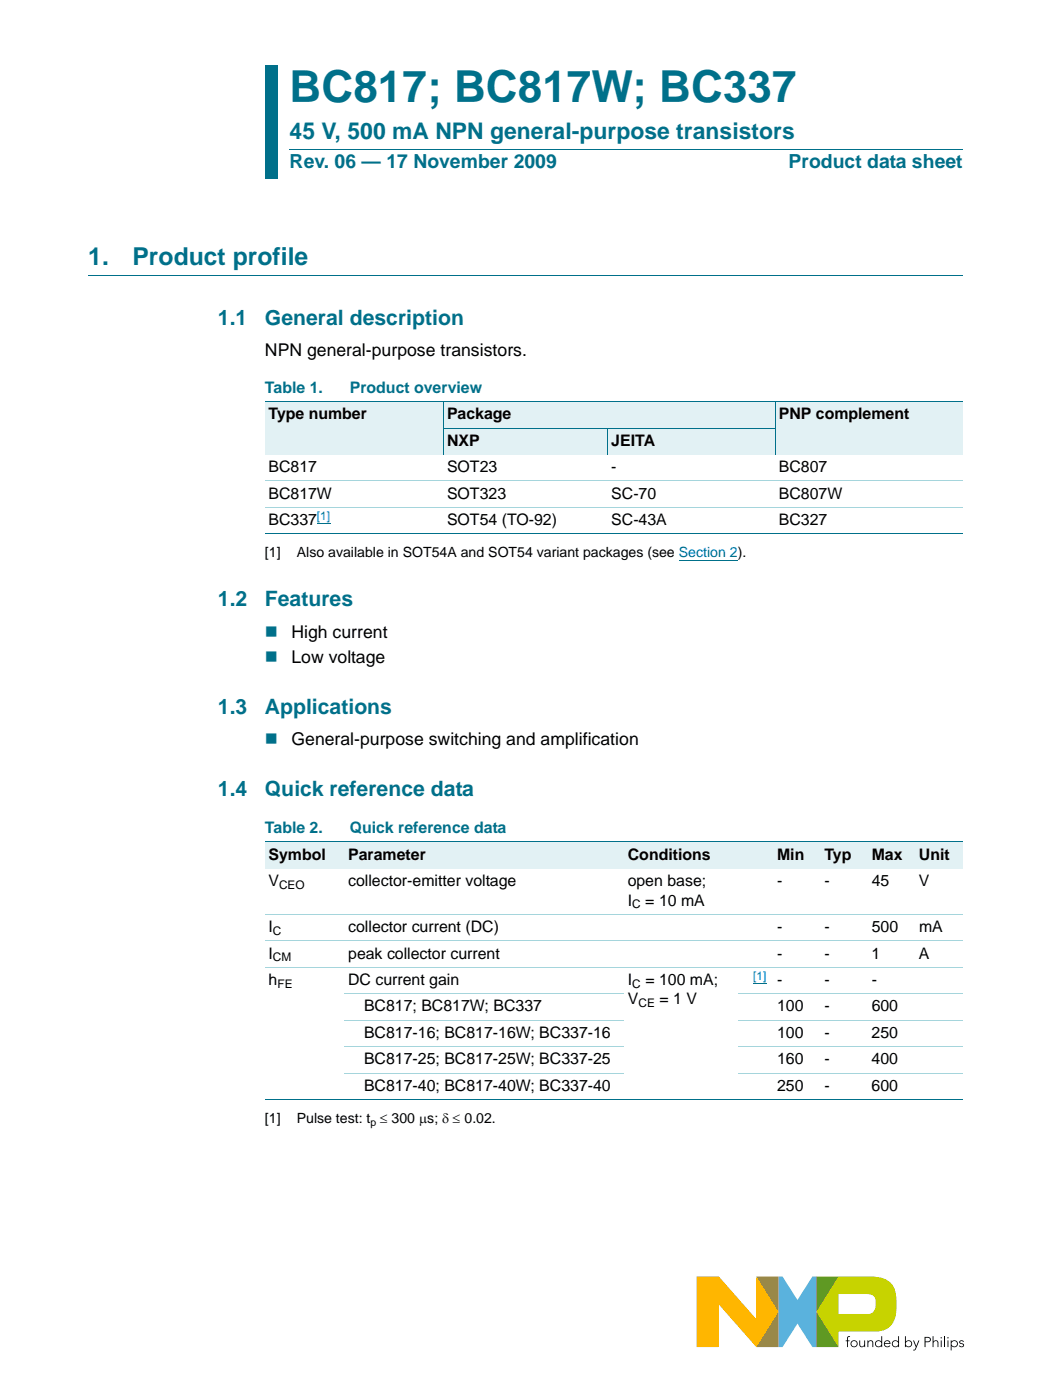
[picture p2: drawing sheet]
<svg xmlns="http://www.w3.org/2000/svg" width="210mm" height="280mm" viewBox="0 0 210 280" stroke-linecap="round" stroke-linejoin="round" font-family="sans-serif">
<path d="M155.5 255.1h.8l3 4.7 2.9-4.7h.9v14.1h-.9l-2.9-4.7-3 4.7h-.8z" fill="#5ab2dd"/>
<path d="M151 255.1h4.5v14.1h-4.5l4.5-7.1z" fill="#9c852c"/>
<path d="M163.1 255.1h4.4l-4.4 7 4.4 7.1h-4.4z" fill="#5f9923"/>
<path d="M167.5 258.6h5.6a1.45 1.45 0 0 1 1.8 1.5 1.93 1.93 0 0 1-1.4 2.5h-6zM167.5 255.1l-4.4 7 4.4 7.1v-3.1h7.4a4 4 0 0 0 4.1-4.5 8.8 8.8 0 0 0-.6-4.6 4.8 4.8 0 0 0-4.6-1.9z" fill="#c7d300"/>
<path d="M139.1 255.1h4.5l7.4 8.5v-8.5l4.5 7-4.5 7.1-7.4-8.5v8.5h-4.5z" fill="#ffb600"/>
<g fill="#000">
<path d="M169.2 267.1l.6-.1-.1 .2-.3 .1v.6h.3v.1h-.3v1.2h-.2v-1.2h-.3v-.1h.3zM171.6 267.9h.2v.9l.3 .3 .4-.3 .1-.9h.2v1.3h-.2v-.3a.53 .53 0 0 1-.6 .3 .53 .53 0 0 1-.4-.6zM173.2 267.9h.2v.2a.53 .53 0 0 1 .6-.3 .53 .53 0 0 1 .4 .6v.8h-.2v-1l-.3-.2h-.2l-.3 .5v.7h-.2zM182.3 267.9h.2l.5 1.1 .4-1.1h.2l-.7 1.7-.4 .3-.1-.1v-.1l.3-.1 .2-.4zM186.3 267h.1v1.1a.53 .53 0 0 1 .6-.3 .53 .53 0 0 1 .4 .6v.8h-.2v-1l-.3-.2h-.2l-.3 .5v.7h-.1zM191.6 268l.4-.2 .4 .1 .1 .2-.2 .1-.3-.2-.3 .2 .7 .3 .1 .3a.57 .57 0 0 1-.4 .4 .57 .57 0 0 1-.6-.3l.2-.1 .4 .3 .3-.3-.2-.2-.5-.1z"/>
<path d="M170 268.5a.55 .55 0 0 0 1.1 0 .55 .55 0 0 0-1.1 0zM169.9 268.5a.71 .71 0 0 1 1.4 0 .71 .71 0 0 1-1.4 0z"/>
<path d="M174.9 268.5a.55 .55 0 0 0 1.1 0 .55 .55 0 0 0-1.1 0zM174.9 268a.71 .71 0 0 1 1.1 .1v-1.1h.2v2.2h-.2v-.3a.71 .71 0 0 1-1 .1 .71 .71 0 0 1-.1-1z"/>
<path d="M176.9 268.1l-.2 .3h1l-.3-.4zM176.7 268a.65 .65 0 0 1 .8-.1 .65 .65 0 0 1 .3 .7h-1.1l.2 .4h.5l.3-.2 .1 .1a.71 .71 0 0 1-1 .2 .71 .71 0 0 1-.1-1.1z"/>
<path d="M178.3 268.5a.55 .55 0 0 0 1.1 0 .55 .55 0 0 0-1.1 0zM178.3 268a.71 .71 0 0 1 1.1 .1v-1.1h.2v2.2h-.2v-.3a.71 .71 0 0 1-1 .1 .71 .71 0 0 1-.1-1z"/>
<path d="M180.9 268.5a.55 .55 0 0 0 1.1 0 .55 .55 0 0 0-1.1 0zM180.7 267h.2v1.1a.7 .7 0 0 1 1-.1 .7 .7 0 0 1 0 1 .7 .7 0 0 1-1-.1v.3h-.2z"/>
<path d="M184.8 267.3v.7l.9-.1v-.4zM184.7 267.1a1.17 1.17 0 0 1 1.2 .3 .54 .54 0 0 1-.1 .6 .54 .54 0 0 1-.5 .2h-.5v1h-.1z"/>
<path d="M187.9 267.9h.2v1.3h-.2zM187.8 267.3a.15 .15 0 0 1 .3 0 .15 .15 0 0 1-.3 0z"/>
<path d="M189.2 267.9h.2v1.3h-.2zM189.2 267.3a.15 .15 0 0 1 .3 0 .15 .15 0 0 1-.3 0z"/>
<path d="M190 268.5a.55 .55 0 0 0 1.1 0 .55 .55 0 0 0-1.1 0zM189.9 267.9h.1v.2a.7 .7 0 0 1 1.1-.1 .7 .7 0 0 1 0 1 .7 .7 0 0 1-1.1-.1v.9h-.1z"/>
</g>
<path d="M188.7 267v2.2" fill="none" stroke="#000" stroke-width=".2"/>
<path d="M17.6 55h174.7" fill="none" stroke="#00708a" stroke-width=".2"/>
<path d="M135.6 112.1h11.7" fill="none" stroke="#00f" stroke-width=".2"/>
<g fill="#00708a">
<path d="M52.9 13h2.5v10.3h-2.5z"/>
<path d="M52.9 23.3h2.5v6.7h-2.5z"/>
<path d="M52.9 30h2.5v5.6h-2.5z"/>
</g>
<path d="M57.8 30h134.5" fill="none" stroke="#00708a" stroke-width=".2"/>
<g fill="#e2f1f4">
<path d="M52.9 80.2h35.7v10.6h-35.7z"/>
<path d="M88.6 80.2h66.3v5.3h-66.3z"/>
<path d="M154.9 80.2h37.4v10.6h-37.4z"/>
<path d="M88.6 85.5h32.8v5.3h-32.8z"/>
<path d="M121.4 85.5h33.5v5.3h-33.5z"/>
</g>
<path d="M63.3 104.7h2.7" fill="none" stroke="#00f" stroke-width=".2"/>
<path d="M52.9 80.2h139.4M88.5 85.5h66.4M88.6 80.2v10.6M121.4 85.5v5.3M154.9 80.2v10.6M52.9 106.7h139.4" fill="none" stroke="#00708a" stroke-width=".2"/>
<path d="M52.9 96.1h139.4M52.9 101.4h139.4" fill="none" stroke="#a5d5dc" stroke-width=".2"/>
<g fill="#e2f1f4">
<path d="M52.9 168.2h15.9v5.3h-15.9z"/>
<path d="M68.8 168.2h55.9v5.3h-55.9z"/>
<path d="M124.7 168.2h22.7v5.3h-22.7z"/>
<path d="M147.4 168.2h16.6v5.3h-16.6z"/>
<path d="M164 168.2h9.4v5.3h-9.4z"/>
<path d="M173.4 168.2h9.4v5.3h-9.4z"/>
<path d="M182.8 168.2h9.5v5.3h-9.5z"/>
</g>
<path d="M150.5 196.6h2.6" fill="none" stroke="#00f" stroke-width=".2"/>
<path d="M52.9 168.2h139.4M52.9 219.8h139.4" fill="none" stroke="#00708a" stroke-width=".2"/>
<path d="M52.9 182.7h139.4M52.9 188h139.4M52.9 193.3h139.4M68.8 198.6h55.9M147.4 198.6h44.9M68.8 203.9h55.9M68.8 209.2h55.9M68.8 214.5h55.9M147.4 203.9h44.9M147.4 209.2h44.9M147.4 214.5h44.9" fill="none" stroke="#a5d5dc" stroke-width=".2"/>
<text font-size="8.8" fill="#00708a" x="57.8" y="20.3">BC817; BC817W; BC337</text>
<g font-size="4.9" fill="#00708a">
<text x="17.6" y="53">1.</text>
<text x="26.5" y="53">Product profile</text>
</g>
<text font-size="4.6" fill="#00708a" x="57.8" y="27.7">45 V, 500 mA NPN general-purpose transistors</text>
<g font-size="4.2" fill="#00708a">
<text x="43.5" y="64.9">1.1</text>
<text x="52.9" y="64.9">General description</text>
<text x="43.5" y="121.2">1.2</text>
<text x="52.9" y="121.2">Features</text>
<text x="43.5" y="142.7">1.3</text>
<text x="52.9" y="142.7">Applications</text>
<text x="43.5" y="159.1">1.4</text>
<text x="52.9" y="159.1">Quick reference data</text>
</g>
<g font-size="3.9" fill="#00708a">
<text x="57.8" y="33.6">Rev. 06 — 17 November 2009</text>
<text x="157.5" y="33.6">Product data sheet</text>
</g>
<g font-size="3.5">
<text x="52.9" y="71.1">NPN general-purpose transistors.</text>
<text x="58.2" y="127.4">High current</text>
<text x="58.2" y="132.5">Low voltage</text>
<text x="58.2" y="148.9">General-purpose switching and amplification</text>
</g>
<g font-size="3.5" fill="#00708a">
<text x="52.9" y="127.4">̈</text>
<text x="52.9" y="132.5">̈</text>
<text x="52.9" y="148.9">̈</text>
</g>
<g font-size="3.2" fill="#00708a">
<text x="52.9" y="78.5">Table 1.</text>
<text x="69.9" y="78.5">Product overview</text>
<text x="52.9" y="166.5">Table 2.</text>
<text x="69.8" y="166.5">Quick reference data</text>
</g>
<g font-size="3.2">
<text x="53.6" y="83.8">Type number</text>
<text x="89.3" y="83.8">Package</text>
<text x="155.6" y="83.8">PNP complement</text>
<text x="89.3" y="89">NXP</text>
<text x="122.1" y="89">JEITA</text>
<text x="53.6" y="94.3">BC817</text>
<text x="89.3" y="94.3">SOT23</text>
<text x="122.1" y="94.3">-</text>
<text x="155.6" y="94.3">BC807</text>
<text x="53.6" y="99.6">BC817W</text>
<text x="89.3" y="99.6">SOT323</text>
<text x="122.1" y="99.6">SC-70</text>
<text x="155.6" y="99.6">BC807W</text>
<text x="53.6" y="104.9">BC337</text>
<text x="89.3" y="104.9">SOT54 (TO-92)</text>
<text x="122.1" y="104.9">SC-43A</text>
<text x="155.6" y="104.9">BC327</text>
<text x="53.6" y="171.8">Symbol</text>
<text x="69.5" y="171.8">Parameter</text>
<text x="125.4" y="171.8">Conditions</text>
<text x="155.2" y="171.8">Min</text>
<text x="164.7" y="171.8">Typ</text>
<text x="174.1" y="171.8">Max</text>
<text x="183.5" y="171.8">Unit</text>
<text x="53.6" y="177.1">V</text>
<text x="69.5" y="177.1">collector-emitter voltage</text>
<text x="125.4" y="177.1">open base;</text>
<text x="155.2" y="177.1">-</text>
<text x="164.7" y="177.1">-</text>
<text x="174.1" y="177.1">45</text>
<text x="183.5" y="177.1">V</text>
<text x="125.4" y="180.9">I</text>
<text x="128.9" y="180.9">= 10 mA</text>
<text x="53.6" y="186.2">I</text>
<text x="53.6" y="191.5">I</text>
<text x="69.5" y="186.2">collector current (DC)</text>
<text x="69.5" y="191.5">peak collector current</text>
<text x="155.2" y="191.5">-</text>
<text x="155.2" y="186.2">-</text>
<text x="164.6" y="191.5">-</text>
<text x="164.7" y="186.2">-</text>
<text x="174.1" y="191.5">1</text>
<text x="174.1" y="186.2">500</text>
<text x="183.5" y="191.5">A</text>
<text x="183.5" y="186.2">mA</text>
<text x="53.6" y="196.8">h</text>
<text x="69.5" y="196.8">DC current gain</text>
<text x="125.4" y="196.8">I</text>
<text x="128.9" y="196.8">= 100 mA;</text>
<text x="155.2" y="196.8">-</text>
<text x="164.7" y="196.8">-</text>
<text x="174.1" y="196.8">-</text>
<text x="72.7" y="202.1">BC817; BC817W; BC337</text>
<text x="125.4" y="200.7">V</text>
<text x="131.7" y="200.7">= 1 V</text>
<text x="155.2" y="202.1">100</text>
<text x="164.7" y="202.1">-</text>
<text x="174.1" y="202.1">600</text>
<text x="72.7" y="207.4">BC817-16; BC817-16W; BC337-16</text>
<text x="155.2" y="207.4">100</text>
<text x="164.6" y="207.4">-</text>
<text x="174.1" y="207.4">250</text>
<text x="72.7" y="212.7">BC817-25; BC817-25W; BC337-25</text>
<text x="155.2" y="212.7">160</text>
<text x="164.6" y="212.7">-</text>
<text x="174.1" y="212.7">400</text>
<text x="72.7" y="218">BC817-40; BC817-40W; BC337-40</text>
<text x="155.2" y="218">250</text>
<text x="164.6" y="218">-</text>
<text x="174.1" y="218">600</text>
</g>
<g font-size="2.8">
<text x="52.9" y="111.4">[1]</text>
<text x="59.3" y="111.4">Also available in SOT54A and SOT54 variant packages (see Section 2).</text>
<text x="52.9" y="224.5">[1]</text>
<text x="59.3" y="224.5">Pulse test: t ≤ 300 μs; δ ≤ 0.02.</text>
</g>
<g font-size="2.4" fill="#00f">
<text x="63.3" y="104">[1]</text>
<text x="150.5" y="195.9">[1]</text>
</g>
<g font-size="2.4">
<text x="55.7" y="177.6">CEO</text>
<text x="126.3" y="181.5">C</text>
<text x="54.5" y="186.8">C</text>
<text x="54.5" y="192.1">CM</text>
<text x="55.4" y="197.4">FE</text>
<text x="126.3" y="197.4">C</text>
<text x="127.5" y="201.3">CE</text>
</g>
<text font-size="2.1" x="74" y="225">p</text>
</svg>
